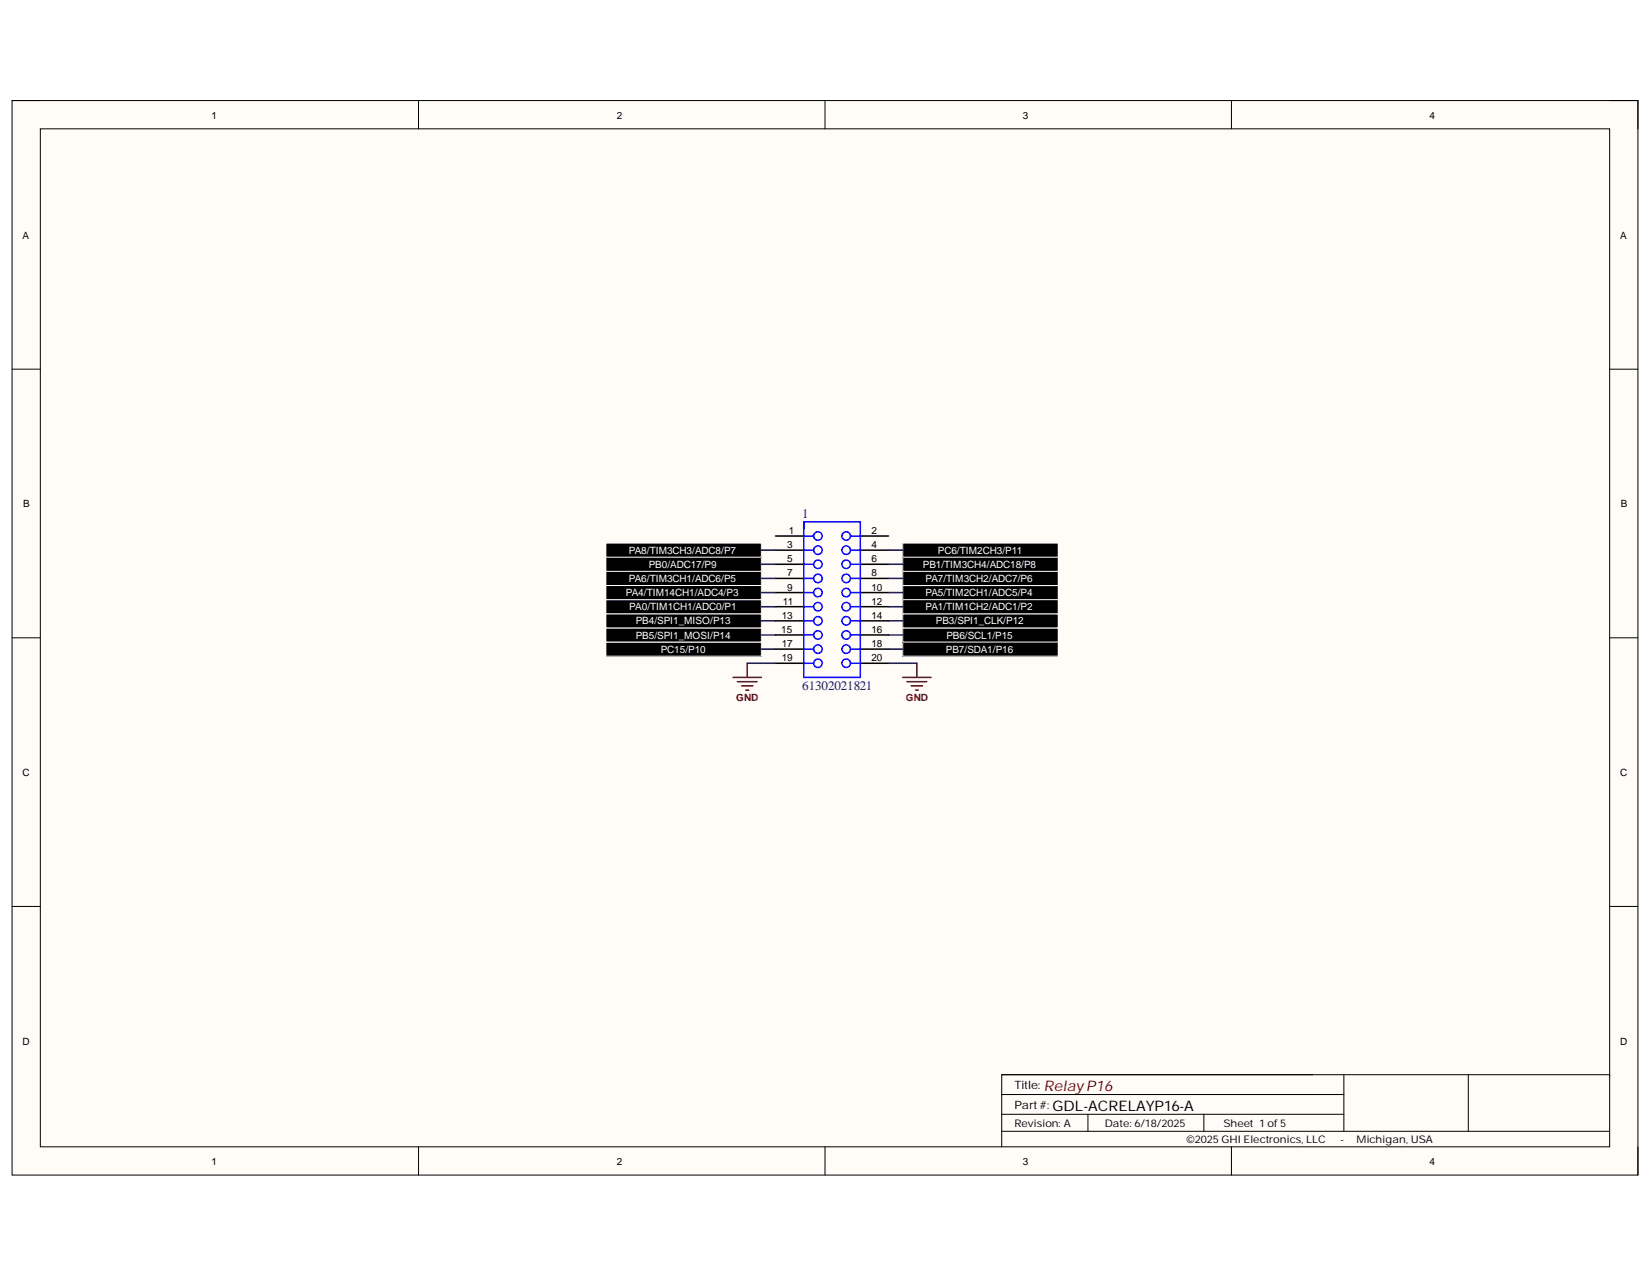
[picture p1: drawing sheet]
<svg xmlns="http://www.w3.org/2000/svg" width="279mm" height="216mm" viewBox="0 0 279 216" stroke-linecap="round" stroke-linejoin="round" font-family="sans-serif">
<path d="M2 17h275v181.7h-275z" fill-rule="evenodd" fill="#fffcf8"/>
<path d="M2 17h275v181.7h-275z" fill="none" stroke="#000" stroke-width=".17"/>
<path d="M6.8 21.8h265.4v172.1h-265.4z" fill-rule="evenodd" fill="#fffcf8"/>
<g fill="none" stroke="#000" stroke-width=".17">
<path d="M2 17h4.8M70.8 17v4.8M139.5 17v4.8M208.3 17v4.8M272.2 17h4.8v4.8M6.8 21.8h265.4v172.1h-265.4zM2 62.4h4.8M272.2 62.4h4.8M2 107.8h4.8M272.2 107.8h4.8M2 153.3h4.8M272.2 153.3h4.8"/>
<path d="M70.8 193.9v4.8M139.5 193.9v4.8M169.4 188.4h57.9M169.4 191.3h102.8M169.4 185.1h57.9M184 188.4v2.9M203.6 188.4v2.9M208.3 193.9v4.8M227.3 181.7v9.6M248.3 181.7v9.6M272.2 181.9v-.2h-102.8v12.2M277 193.9v4.8"/>
</g>
<path d="M124 114.5h4.8M124.7 115.2h3.4M125.4 116h1.9M126.1 116.7h.5M126.4 112.1v2.4M152.7 114.5h4.8M153.4 115.2h3.3M154.1 116h1.9M154.8 116.7h.5M155.1 112.1v2.4" fill="none" stroke="#800000" stroke-width=".25"/>
<g fill="none" stroke="#000" stroke-width=".25">
<path d="M131.2 93h4.7M131.2 90.6h4.7M131.2 95.4h4.7M131.2 97.8h4.7M145.5 93h4.8M145.5 90.6h4.8M145.5 95.4h4.8M145.5 97.8h4.8M131.2 100.2h4.7M131.2 102.6h4.7M131.2 105h4.7M131.2 107.4h4.7"/>
<path d="M131.2 109.7h4.7M131.2 112.1h4.7M145.5 100.2h4.8M145.5 102.6h4.8M145.5 105h4.8M145.5 107.4h4.8M145.5 109.7h4.8M145.5 112.1h4.8"/>
</g>
<g fill="none" stroke="#00f" stroke-width=".25">
<path d="M135.9 93h1.7M135.9 90.6h1.7M135.9 95.4h1.7M135.9 97.8h1.7M135.9 88.2h9.6v26.3h-9.6zM143.8 93h1.7M143.8 90.6h1.7M143.8 95.4h1.7M143.8 97.8h1.7M135.9 100.2h1.7M135.9 102.6h1.7M135.9 105h1.7"/>
<path d="M135.9 107.4h1.7M135.9 109.7h1.7M135.9 112.1h1.7M143.8 100.2h1.7M143.8 102.6h1.7M143.8 105h1.7M143.8 107.4h1.7M143.8 109.7h1.7M143.8 112.1h1.7"/>
<circle cx="138.3" cy="97.8" r=".72"/>
<circle cx="138.3" cy="95.4" r=".72"/>
<circle cx="138.3" cy="90.6" r=".72"/>
<circle cx="138.3" cy="93" r=".72"/>
<circle cx="143.1" cy="97.8" r=".72"/>
<circle cx="143.1" cy="95.4" r=".72"/>
<circle cx="143.1" cy="90.6" r=".72"/>
<circle cx="143.1" cy="93" r=".72"/>
<circle cx="138.3" cy="107.4" r=".72"/>
<circle cx="138.3" cy="109.7" r=".72"/>
<circle cx="138.3" cy="112.1" r=".72"/>
<circle cx="138.3" cy="100.2" r=".72"/>
<circle cx="138.3" cy="102.6" r=".72"/>
<circle cx="138.3" cy="105" r=".72"/>
<circle cx="143.1" cy="107.4" r=".72"/>
<circle cx="143.1" cy="109.7" r=".72"/>
<circle cx="143.1" cy="112.1" r=".72"/>
<circle cx="143.1" cy="100.2" r=".72"/>
<circle cx="143.1" cy="102.6" r=".72"/>
<circle cx="143.1" cy="105" r=".72"/>
</g>
<g fill="#000">
<path d="M102.5 99h26.3v2.4h-26.3z" fill-rule="evenodd"/>
<path d="M102.5 96.6h26.3v2.4h-26.3z" fill-rule="evenodd"/>
<path d="M102.5 94.2h26.3v2.4h-26.3z" fill-rule="evenodd"/>
<path d="M102.5 91.8h26.3v2.4h-26.3z" fill-rule="evenodd"/>
<path d="M152.7 99h26.3v2.4h-26.3z" fill-rule="evenodd"/>
<path d="M152.7 96.6h26.3v2.4h-26.3z" fill-rule="evenodd"/>
<path d="M152.7 94.2h26.3v2.4h-26.3z" fill-rule="evenodd"/>
<path d="M152.7 91.8h26.3v2.4h-26.3z" fill-rule="evenodd"/>
<path d="M102.5 108.5h26.3v2.4h-26.3z" fill-rule="evenodd"/>
<path d="M102.5 106.2h26.3v2.3h-26.3z" fill-rule="evenodd"/>
<path d="M102.5 103.8h26.3v2.4h-26.3z" fill-rule="evenodd"/>
<path d="M102.5 101.4h26.3v2.4h-26.3z" fill-rule="evenodd"/>
<path d="M152.7 108.6h26.3v2.3h-26.3z" fill-rule="evenodd"/>
<path d="M152.7 106.2h26.3v2.4h-26.3z" fill-rule="evenodd"/>
<path d="M152.7 103.8h26.3v2.4h-26.3z" fill-rule="evenodd"/>
<path d="M152.7 101.4h26.3v2.4h-26.3z" fill-rule="evenodd"/>
</g>
<g fill="none" stroke="#fff" stroke-width=".17">
<path d="M102.5 99h26.3v2.4h-26.3zM102.5 96.6h26.3v2.4h-26.3zM102.5 94.2h26.3v2.4h-26.3zM102.5 91.8h26.3v2.4h-26.3zM152.7 99h26.3v2.4h-26.3zM152.7 96.6h26.3v2.4h-26.3zM152.7 94.2h26.3v2.4h-26.3zM152.7 91.8h26.3v2.4h-26.3zM102.5 108.5h26.3v2.4h-26.3zM102.5 106.2h26.3v2.3h-26.3zM102.5 103.8h26.3v2.4h-26.3zM102.5 101.4h26.3v2.4h-26.3z"/>
<path d="M152.7 108.6h26.3v2.3h-26.3zM152.7 106.2h26.3v2.4h-26.3zM152.7 103.8h26.3v2.4h-26.3zM152.7 101.4h26.3v2.4h-26.3z"/>
</g>
<g fill="none" stroke="#000080" stroke-width=".25">
<path d="M128.8 93h2.4M128.8 95.4h2.4M128.8 97.8h2.4M150.3 93h2.4M150.3 95.4h2.4M150.3 97.8h2.4M126.4 112.1h4.8M128.8 100.2h2.4M128.8 102.6h2.4M128.8 105h2.4M128.8 107.4h2.4M128.8 109.7h2.4"/>
<path d="M150.3 112.1h4.8M150.3 100.2h2.4M150.3 102.6h2.4M150.3 105h2.4M150.3 107.4h2.4M150.3 109.7h2.4"/>
</g>
<text font-size="2.5" fill="#800000" x="176.6" y="184.4">Relay P16</text>
<text font-size="2.5" x="178" y="187.8">GDL-ACRELAYP16-A</text>
<g font-size="2.2" fill="#000080">
<text x="135.7" y="87.5">1</text>
<text x="135.7" y="116.7">61302021821</text>
</g>
<g font-size="1.9">
<text x="171.6" y="184.1">Title:</text>
<text x="171.6" y="187.5">Part#:</text>
</g>
<g font-size="1.8">
<text x="171.6" y="190.5">Revision: A</text>
<text x="186.9" y="190.5">Date: 6/18/2025</text>
<text x="206.9" y="190.5">Sheet 1 of5</text>
<text x="200.7" y="193.3">©2025GHI Electronics, LLC</text>
<text x="226.7" y="193.3">-</text>
<text x="229.4" y="193.3">Michigan, USA</text>
</g>
<g font-size="1.7">
<text x="35.8" y="20">1</text>
<text x="104.3" y="20">2</text>
<text x="173" y="20">3</text>
<text x="241.8" y="20">4</text>
<text x="3.8" y="40.3">A</text>
<text x="274" y="40.3">A</text>
<text x="3.9" y="85.8">B</text>
<text x="274.1" y="85.8">B</text>
<text x="133.2" y="92.7">3</text>
<text x="133.2" y="95.1">5</text>
<text x="133.4" y="90.3">1</text>
<text x="147.4" y="92.7">4</text>
<text x="147.4" y="90.3">2</text>
<text x="147.4" y="95.1">6</text>
<text x="133.2" y="97.4">7</text>
<text x="133.2" y="99.9">9</text>
<text x="147.4" y="97.4">8</text>
<text x="147.4" y="99.9">10</text>
<text x="132.1" y="107">15</text>
<text x="132.2" y="104.6">13</text>
<text x="132.4" y="102.3">11</text>
<text x="147.4" y="102.3">12</text>
<text x="147.4" y="104.6">14</text>
<text x="147.4" y="107">16</text>
<text x="132.2" y="109.4">17</text>
<text x="132.2" y="111.8">19</text>
<text x="147.4" y="109.4">18</text>
<text x="147.4" y="111.8">20</text>
<text x="3.8" y="131.2">C</text>
<text x="274" y="131.2">C</text>
<text x="3.8" y="176.6">D</text>
<text x="274" y="176.6">D</text>
<text x="35.8" y="196.9">1</text>
<text x="104.3" y="196.9">2</text>
<text x="173" y="196.9">3</text>
<text x="241.8" y="196.9">4</text>
</g>
<g font-size="1.7" fill="#fff">
<text x="106.3" y="93.6">PA8/TIM3CH3/ADC8/P7</text>
<text x="109.7" y="96">PB0/ADC17/P9</text>
<text x="156.1" y="96">PB1/TIM3CH4/ADC18/P8</text>
<text x="158.6" y="93.6">PC6/TIM2CH3/P11</text>
<text x="105.8" y="100.8">PA4/TIM14CH1/ADC4/P3</text>
<text x="106.3" y="98.4">PA6/TIM3CH1/ADC6/P5</text>
<text x="156.5" y="100.8">PA5/TIM2CH1/ADC5/P4</text>
<text x="156.5" y="98.4">PA7/TIM3CH2/ADC7/P6</text>
<text x="106.4" y="103.2">PA0/TIM1CH1/ADC0/P1</text>
<text x="107.5" y="105.6">PB4/SPI1_MISO/P13</text>
<text x="156.5" y="103.2">PA1/TIM1CH2/ADC1/P2</text>
<text x="158.3" y="105.6">PB3/SPI1_CLK/P12</text>
<text x="107.5" y="108">PB5/SPI1_MOSI/P14</text>
<text x="111.8" y="110.4">PC15/P10</text>
<text x="160" y="110.4">PB7/SDA1/P16</text>
<text x="160.1" y="108">PB6/SCL1/P15</text>
</g>
<g font-size="1.7" fill="#800000">
<text x="124.5" y="118.5">GND</text>
<text x="153.2" y="118.5">GND</text>
</g>
</svg>
